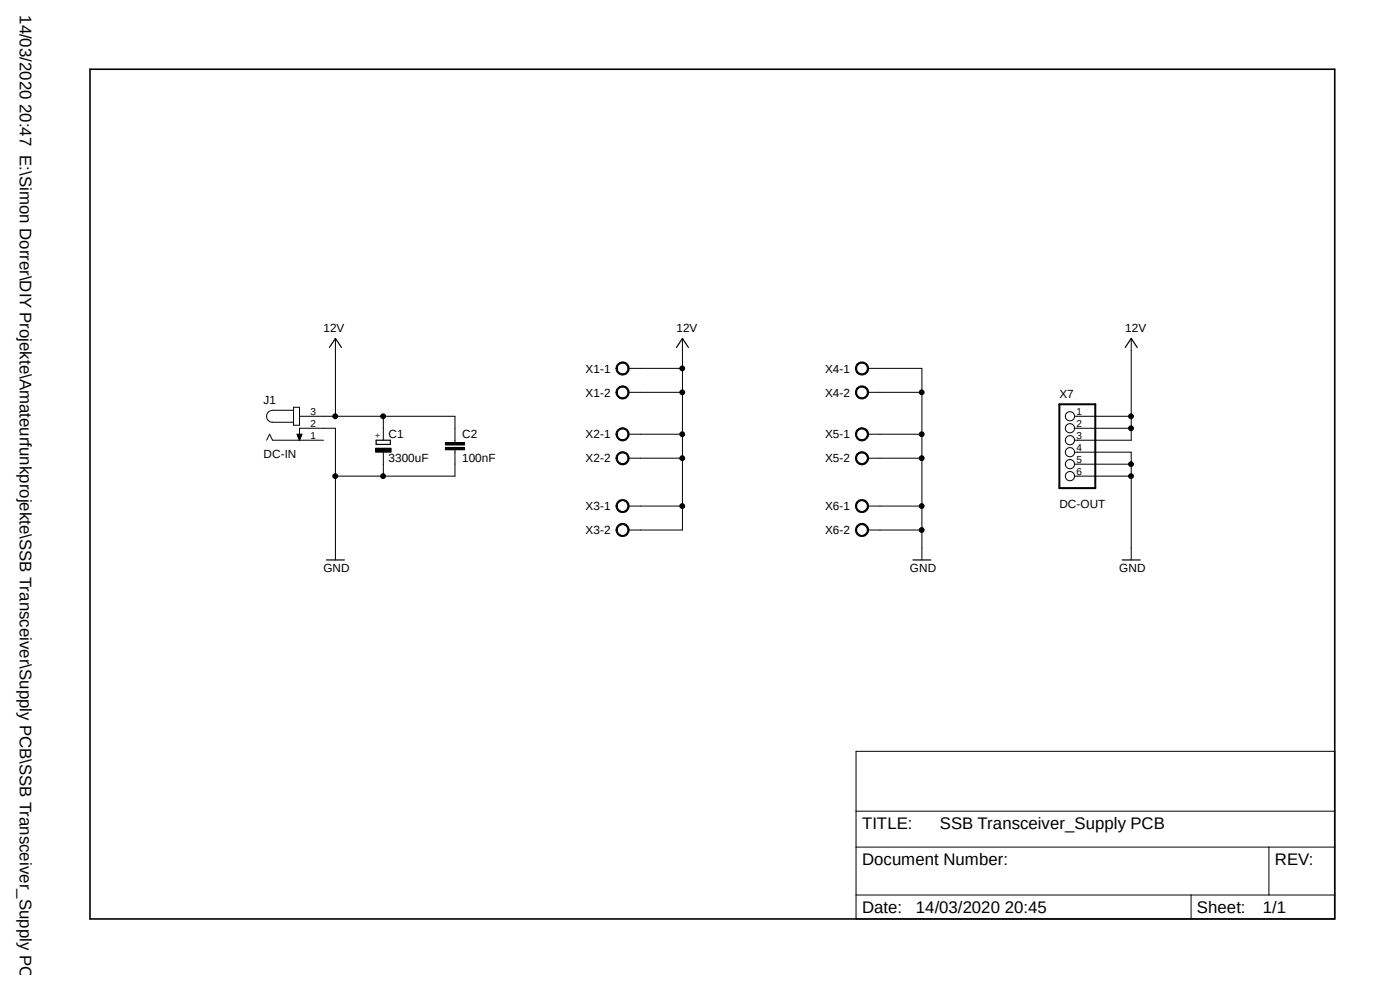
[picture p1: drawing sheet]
<svg xmlns="http://www.w3.org/2000/svg" width="297mm" height="210mm" viewBox="0 0 297 210" stroke-linecap="round" stroke-linejoin="round" font-family="sans-serif">
<path d="M18.5 14.4l265 181.1M283.5 14.4l-265 181.1" fill="none" stroke="#fff" stroke-width=".21"/>
<path d="M19.1 14.7h264.1v180.2h-264.1z" fill="none" stroke="#000" stroke-width=".34"/>
<g fill="none" stroke="#000" stroke-width=".21">
<path d="M71.2 71.8v16.5M131 77.3a1.4 1.4 0 0 1 2.3 .1 1.4 1.4 0 0 1-.8 2.1 1.4 1.4 0 0 1-1.8-1.4h.2a1.13 1.13 0 0 1 1.6-1 1.13 1.13 0 0 1 .4 1.8 1.13 1.13 0 0 1-1.9-.3l-.1-.5h-.2zM133.3 78.1h11.5M144.8 71.8v40.6h-11.5M181.8 77.3a1.41 1.41 0 0 1 2.2 0 1.41 1.41 0 0 1-.7 2.2 1.41 1.41 0 0 1-1.8-1.4h.2a1.15 1.15 0 0 1 1.7-.9 1.15 1.15 0 0 1 .2 1.9 1.15 1.15 0 0 1-1.8-.5l-.1-.5h-.2zM184.1 78.1h11.5v40.7M240 71.8v21.6h-12M56.6 93.4l.6-1.3 .6 1.3h10.8M62.3 87h-4.5a1.27 1.27 0 0 0-1.2 1.3 1.27 1.27 0 0 0 1.2 1.3h4.5M62.3 86.4h1.2v3.8h-1.2zM63 92.1h1.1l-.6 1.3zM63 92.2h1"/>
<path d="M63.1 92.2h.9M63.1 92.3h.9M63.2 92.5h.7M63.2 92.6h.6M63.2 92.7h.6M63.3 92.8h.5M63.3 92.9h.5M63.4 93h.3M63.4 93.1h.2M63.5 93.2h.1M63.5 93.3h.1M63.5 93.4v-2.6h7.7v28"/>
<path d="M63.5 88.3h33v5.6M79.7 95.1h3.3v.8h-3.3zM81.3 88.3v5.1M81.3 95.9v5.1M94.5 94.9h4.1v.5h-4.1zM94.5 93.9h4.1v.5h-4.1zM96.5 95.4v5.6h-25.3M131 82.3a1.4 1.4 0 0 1 2.3 .2 1.4 1.4 0 0 1-.8 2.1 1.4 1.4 0 0 1-1.8-1.4h.2a1.13 1.13 0 0 1 1.6-1 1.13 1.13 0 0 1 .4 1.8 1.13 1.13 0 0 1-1.9-.3l-.1-.5h-.2zM131 91.2a1.39 1.39 0 0 1 2.2 .2 1.39 1.39 0 0 1-.7 2.1 1.39 1.39 0 0 1-1.8-1.4h.2a1.13 1.13 0 0 1 1.6-1.1 1.13 1.13 0 0 1 .4 1.9 1.13 1.13 0 0 1-1.9-.4l-.1-.4h-.2zM131 96.3a1.39 1.39 0 0 1 2.2 .2 1.39 1.39 0 0 1-.7 2.1 1.39 1.39 0 0 1-1.8-1.4h.2a1.13 1.13 0 0 1 1.6-1.1 1.13 1.13 0 0 1 .4 1.8 1.13 1.13 0 0 1-1.9-.3l-.1-.4h-.2zM133.3 83.2h11.5M133.3 92.1h11.5"/>
<path d="M133.3 97.2h11.5M181.8 82.3a1.41 1.41 0 0 1 2.2 .1 1.41 1.41 0 0 1-.7 2.1 1.41 1.41 0 0 1-1.8-1.3h.2a1.15 1.15 0 0 1 1.7-.9 1.15 1.15 0 0 1 .2 1.9 1.15 1.15 0 0 1-1.8-.5l-.1-.5h-.2zM181.8 91.2a1.4 1.4 0 0 1 2.2 .1 1.4 1.4 0 0 1-.7 2.1 1.4 1.4 0 0 1-1.8-1.3h.2a1.15 1.15 0 0 1 1.7-.9 1.15 1.15 0 0 1 .2 1.9 1.15 1.15 0 0 1-1.8-.6l-.1-.4h-.2zM181.8 96.3a1.4 1.4 0 0 1 2.2 .1 1.4 1.4 0 0 1-.7 2.1 1.4 1.4 0 0 1-1.8-1.3h.2a1.15 1.15 0 0 1 1.7-1 1.15 1.15 0 0 1 .2 1.9 1.15 1.15 0 0 1-1.8-.5l-.1-.4h-.2zM184.1 83.2h11.5M184.1 92.1h11.5M184.1 97.2h11.5M228 88.3h12M228 90.8h12M228 95.9h12v22.9M228 98.5h12M131 106.5a1.39 1.39 0 0 1 2.2 .1 1.39 1.39 0 0 1-.7 2.1 1.39 1.39 0 0 1-1.8-1.3h.2a1.13 1.13 0 0 1 1.6-1.1 1.13 1.13 0 0 1 .4 1.8 1.13 1.13 0 0 1-1.9-.4l-.1-.3h-.2z"/>
<path d="M131 111.5a1.39 1.39 0 0 1 2.2 .2 1.39 1.39 0 0 1-.7 2.1 1.39 1.39 0 0 1-1.8-1.4h.2a1.13 1.13 0 0 1 1.6-1.1 1.13 1.13 0 0 1 .4 1.9 1.13 1.13 0 0 1-1.9-.4l-.1-.4h-.2zM133.3 107.4h11.5M181.8 106.5a1.4 1.4 0 0 1 2.2 0 1.4 1.4 0 0 1-.7 2.2 1.4 1.4 0 0 1-1.8-1.3h.2a1.15 1.15 0 0 1 1.7-1 1.15 1.15 0 0 1 .2 1.9 1.15 1.15 0 0 1-1.8-.6l-.1-.3h-.2zM181.8 111.5a1.4 1.4 0 0 1 2.2 .1 1.4 1.4 0 0 1-.7 2.1 1.4 1.4 0 0 1-1.8-1.3h.2a1.15 1.15 0 0 1 1.7-.9 1.15 1.15 0 0 1 .2 1.9 1.15 1.15 0 0 1-1.8-.6l-.1-.4h-.2zM184.1 107.4h11.5M184.1 112.4h11.5M228 101h12M181.6 159.4h101.6v35.5h-101.6zM181.6 179.7h101.6M181.6 172.1h101.6M269.2 179.7v10.2M181.6 189.9h101.6"/>
<path d="M252.7 189.9v5"/>
<circle cx="144.7" cy="78.1" r=".51"/>
<circle cx="71.1" cy="88.3" r=".51"/>
<circle cx="81.3" cy="88.3" r=".51"/>
<circle cx="144.7" cy="83.2" r=".51"/>
<circle cx="144.7" cy="97.2" r=".51"/>
<circle cx="144.7" cy="92.1" r=".51"/>
<circle cx="195.5" cy="83.2" r=".51"/>
<circle cx="195.5" cy="97.2" r=".51"/>
<circle cx="195.5" cy="92.1" r=".51"/>
<circle cx="227" cy="88.3" r=".98"/>
<circle cx="227" cy="90.8" r=".98"/>
<circle cx="227" cy="98.5" r=".98"/>
<circle cx="227" cy="93.4" r=".98"/>
<circle cx="227" cy="95.9" r=".98"/>
<circle cx="239.9" cy="88.3" r=".51"/>
<circle cx="239.9" cy="98.5" r=".51"/>
<circle cx="239.9" cy="90.8" r=".51"/>
<circle cx="71.1" cy="101" r=".51"/>
<circle cx="81.3" cy="101" r=".51"/>
<circle cx="144.7" cy="107.4" r=".51"/>
<circle cx="195.5" cy="112.4" r=".51"/>
<circle cx="195.5" cy="107.4" r=".51"/>
<circle cx="227" cy="101" r=".98"/>
<circle cx="239.9" cy="101" r=".51"/>
</g>
<g fill="#000">
<path d="M131 77.3a1.4 1.4 0 0 1 2.3 .1 1.4 1.4 0 0 1-.8 2.1 1.4 1.4 0 0 1-1.8-1.4h.2a1.13 1.13 0 0 1 1.6-1 1.13 1.13 0 0 1 .4 1.8 1.13 1.13 0 0 1-1.9-.3l-.1-.5h-.2z" fill-rule="evenodd"/>
<path d="M181.8 77.3a1.41 1.41 0 0 1 2.2 0 1.41 1.41 0 0 1-.7 2.2 1.41 1.41 0 0 1-1.8-1.4h.2a1.15 1.15 0 0 1 1.7-.9 1.15 1.15 0 0 1 .2 1.9 1.15 1.15 0 0 1-1.8-.5l-.1-.5h-.2z" fill-rule="evenodd"/>
<path d="M79.7 95.1h3.3v.8h-3.3z" fill-rule="evenodd"/>
<path d="M94.5 94.9h4.1v.5h-4.1z" fill-rule="evenodd"/>
<path d="M94.5 93.9h4.1v.5h-4.1z" fill-rule="evenodd"/>
<path d="M131 82.3a1.4 1.4 0 0 1 2.3 .2 1.4 1.4 0 0 1-.8 2.1 1.4 1.4 0 0 1-1.8-1.4h.2a1.13 1.13 0 0 1 1.6-1 1.13 1.13 0 0 1 .4 1.8 1.13 1.13 0 0 1-1.9-.3l-.1-.5h-.2z" fill-rule="evenodd"/>
<path d="M131 91.2a1.39 1.39 0 0 1 2.2 .2 1.39 1.39 0 0 1-.7 2.1 1.39 1.39 0 0 1-1.8-1.4h.2a1.13 1.13 0 0 1 1.6-1.1 1.13 1.13 0 0 1 .4 1.9 1.13 1.13 0 0 1-1.9-.4l-.1-.4h-.2z" fill-rule="evenodd"/>
<path d="M131 96.3a1.39 1.39 0 0 1 2.2 .2 1.39 1.39 0 0 1-.7 2.1 1.39 1.39 0 0 1-1.8-1.4h.2a1.13 1.13 0 0 1 1.6-1.1 1.13 1.13 0 0 1 .4 1.8 1.13 1.13 0 0 1-1.9-.3l-.1-.4h-.2z" fill-rule="evenodd"/>
<path d="M181.8 82.3a1.41 1.41 0 0 1 2.2 .1 1.41 1.41 0 0 1-.7 2.1 1.41 1.41 0 0 1-1.8-1.3h.2a1.15 1.15 0 0 1 1.7-.9 1.15 1.15 0 0 1 .2 1.9 1.15 1.15 0 0 1-1.8-.5l-.1-.5h-.2z" fill-rule="evenodd"/>
<path d="M181.8 91.2a1.4 1.4 0 0 1 2.2 .1 1.4 1.4 0 0 1-.7 2.1 1.4 1.4 0 0 1-1.8-1.3h.2a1.15 1.15 0 0 1 1.7-.9 1.15 1.15 0 0 1 .2 1.9 1.15 1.15 0 0 1-1.8-.6l-.1-.4h-.2z" fill-rule="evenodd"/>
<path d="M181.8 96.3a1.4 1.4 0 0 1 2.2 .1 1.4 1.4 0 0 1-.7 2.1 1.4 1.4 0 0 1-1.8-1.3h.2a1.15 1.15 0 0 1 1.7-1 1.15 1.15 0 0 1 .2 1.9 1.15 1.15 0 0 1-1.8-.5l-.1-.4h-.2z" fill-rule="evenodd"/>
<path d="M131 106.5a1.39 1.39 0 0 1 2.2 .1 1.39 1.39 0 0 1-.7 2.1 1.39 1.39 0 0 1-1.8-1.3h.2a1.13 1.13 0 0 1 1.6-1.1 1.13 1.13 0 0 1 .4 1.8 1.13 1.13 0 0 1-1.9-.4l-.1-.3h-.2z" fill-rule="evenodd"/>
<path d="M131 111.5a1.39 1.39 0 0 1 2.2 .2 1.39 1.39 0 0 1-.7 2.1 1.39 1.39 0 0 1-1.8-1.4h.2a1.13 1.13 0 0 1 1.6-1.1 1.13 1.13 0 0 1 .4 1.9 1.13 1.13 0 0 1-1.9-.4l-.1-.4h-.2z" fill-rule="evenodd"/>
<path d="M181.8 106.5a1.4 1.4 0 0 1 2.2 0 1.4 1.4 0 0 1-.7 2.2 1.4 1.4 0 0 1-1.8-1.3h.2a1.15 1.15 0 0 1 1.7-1 1.15 1.15 0 0 1 .2 1.9 1.15 1.15 0 0 1-1.8-.6l-.1-.3h-.2z" fill-rule="evenodd"/>
<path d="M181.8 111.5a1.4 1.4 0 0 1 2.2 .1 1.4 1.4 0 0 1-.7 2.1 1.4 1.4 0 0 1-1.8-1.3h.2a1.15 1.15 0 0 1 1.7-.9 1.15 1.15 0 0 1 .2 1.9 1.15 1.15 0 0 1-1.8-.6l-.1-.4h-.2z" fill-rule="evenodd"/>
<circle cx="144.7" cy="78.1" r=".51"/>
<circle cx="71.1" cy="88.3" r=".51"/>
<circle cx="81.3" cy="88.3" r=".51"/>
<circle cx="144.7" cy="83.2" r=".51"/>
<circle cx="144.7" cy="97.2" r=".51"/>
<circle cx="144.7" cy="92.1" r=".51"/>
<circle cx="195.5" cy="83.2" r=".51"/>
<circle cx="195.5" cy="97.2" r=".51"/>
<circle cx="195.5" cy="92.1" r=".51"/>
<circle cx="239.9" cy="88.3" r=".51"/>
<circle cx="239.9" cy="98.5" r=".51"/>
<circle cx="239.9" cy="90.8" r=".51"/>
<circle cx="71.1" cy="101" r=".51"/>
<circle cx="81.3" cy="101" r=".51"/>
<circle cx="144.7" cy="107.4" r=".51"/>
<circle cx="195.5" cy="112.4" r=".51"/>
<circle cx="195.5" cy="107.4" r=".51"/>
<circle cx="239.9" cy="101" r=".51"/>
</g>
<path d="M69.9 73.7l1.3-1.9 1.2 1.9M143.5 73.7l1.3-1.9 1.2 1.9M238.7 73.7l1.3-1.9 1.3 1.9M79.8 93.4h3v.9h-3zM69.3 118.8h3.8M193.7 118.8h3.8M238.1 118.8h3.8" fill="none" stroke="#000" stroke-width=".25"/>
<path d="M224.7 85.8h7.7v17.7h-7.7z" fill="none" stroke="#000" stroke-width=".42"/>
<g font-size="3.6">
<text x="4.2" y="3.2" transform="rotate(90 4.2 3.2)">14/03/2020 20:47 E:\Simon Dorrer\DIY Projekte\Amateurfunkprojekte\SSB Transceiver\Supply PCB\SSB Transceiver_Supply PCB.s</text>
<text x="182.9" y="175.9">TITLE:</text>
<text x="199.4" y="175.9">SSB Transceiver_Supply PCB</text>
<text x="182.9" y="183.5">Document Number:</text>
<text x="270.5" y="183.5">REV:</text>
<text x="182.9" y="193.7">Date:</text>
<text x="194.3" y="193.7">14/03/2020 20:45</text>
<text x="253.9" y="193.7">Sheet:</text>
<text x="267.9" y="193.7">1/1</text>
</g>
<g font-size="2.5">
<text x="68.6" y="70.5">12V</text>
<text x="143.5" y="70.5">12V</text>
<text x="238.7" y="70.5">12V</text>
<text x="124.2" y="79">X1-1</text>
<text x="175" y="79">X4-1</text>
<text x="55.9" y="85.8">J1</text>
<text x="124.2" y="84.1">X1-2</text>
<text x="175" y="84.1">X4-2</text>
<text x="224.7" y="84.4">X7</text>
<text x="82.4" y="92.9">C1</text>
<text x="98" y="93">C2</text>
<text x="124.2" y="93">X2-1</text>
<text x="175" y="93">X5-1</text>
<text x="55.9" y="97.2">DC-IN</text>
<text x="82.4" y="98">3300uF</text>
<text x="98" y="98.1">100nF</text>
<text x="124.2" y="98.1">X2-2</text>
<text x="175" y="98.1">X5-2</text>
<text x="224.7" y="107.9">DC-OUT</text>
<text x="124.2" y="108.2">X3-1</text>
<text x="124.2" y="113.3">X3-2</text>
<text x="175" y="108.2">X6-1</text>
<text x="175" y="113.3">X6-2</text>
<text x="68.6" y="121.3">GND</text>
<text x="193" y="121.3">GND</text>
<text x="237.4" y="121.3">GND</text>
</g>
<g font-size="2.1">
<text x="65.9" y="88">3</text>
<text x="228.4" y="88">1</text>
<text x="65.9" y="90.5">2</text>
<text x="65.9" y="93">1</text>
<text x="228.4" y="90.5">2</text>
<text x="228.4" y="93">3</text>
<text x="228.4" y="95.6">4</text>
<text x="228.4" y="98.1">5</text>
<text x="228.4" y="100.7">6</text>
</g>
<text font-size="1.8" x="80.7" y="93" transform="rotate(-90 80.7 93)">+</text>
</svg>
